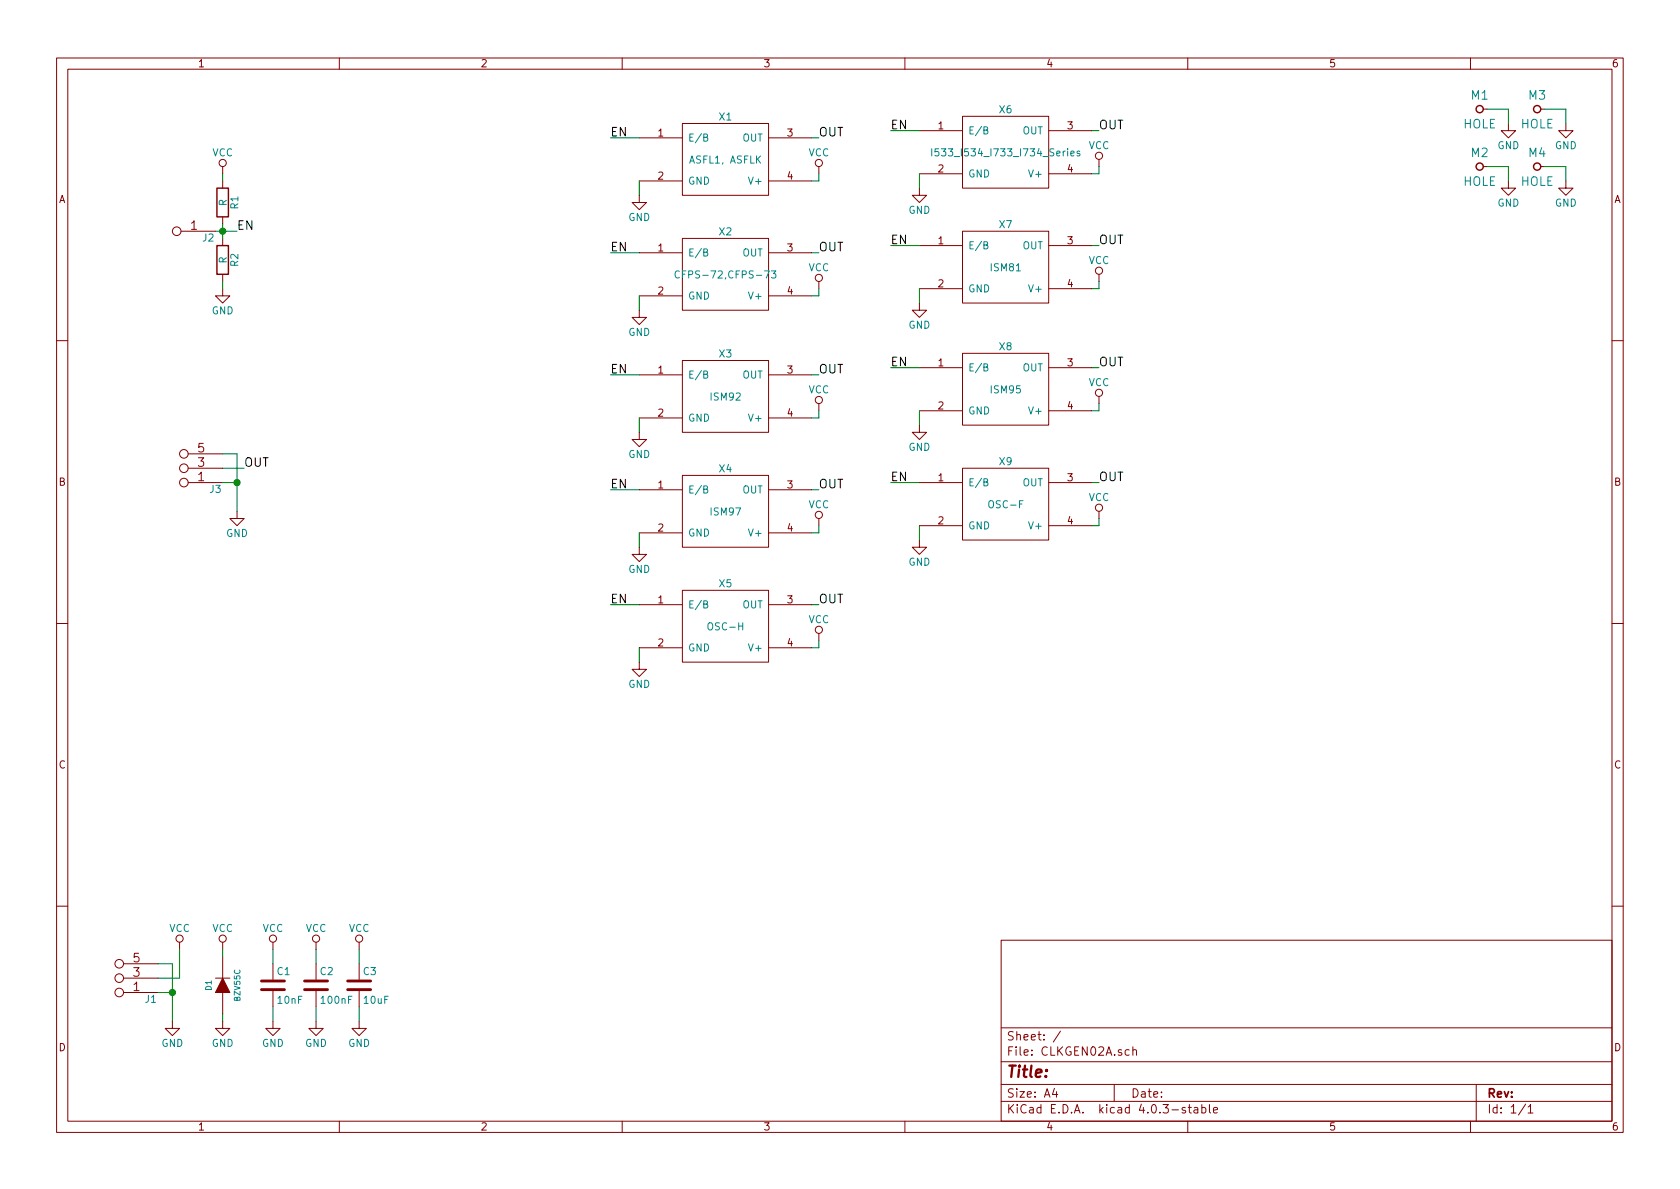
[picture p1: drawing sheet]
EESchema Schematic File Version 2
LIBS:MLAB_BATERY
LIBS:MLAB_CONNECTORS
LIBS:MLAB_D
LIBS:MLAB_DISPLAY
LIBS:MLAB_IO
LIBS:MLAB_Jumpers
LIBS:MLAB_SW
LIBS:MLAB_T
LIBS:MLAB_U
LIBS:74xgxx
LIBS:74xx
LIBS:ac-dc
LIBS:actel
LIBS:adc-dac
LIBS:Altera
LIBS:analog_devices
LIBS:analog_switches
LIBS:atmel
LIBS:audio
LIBS:brooktre
LIBS:cmos4000
LIBS:cmos_ieee
LIBS:conn
LIBS:contrib
LIBS:cypress
LIBS:dc-dc
LIBS:device
LIBS:digital-audio
LIBS:diode
LIBS:display
LIBS:dsp
LIBS:elec-unifil
LIBS:ESD_Protection
LIBS:ftdi
LIBS:gennum
LIBS:graphic
LIBS:hc11
LIBS:intel
LIBS:interface
LIBS:ir
LIBS:Lattice
LIBS:linear
LIBS:logo
LIBS:maxim
LIBS:memory
LIBS:microchip_dspic33dsc
LIBS:microchip
LIBS:microchip_pic10mcu
LIBS:microchip_pic12mcu
LIBS:microchip_pic16mcu
LIBS:microchip_pic18mcu
LIBS:microchip_pic32mcu
LIBS:microcontrollers
LIBS:mlab_header
LIBS:mlab_mechanical
LIBS:motor_drivers
LIBS:motorola
LIBS:msp430
LIBS:nordicsemi
LIBS:nxp_armmcu
LIBS:onsemi
LIBS:opto
LIBS:Oscillators
LIBS:philips
LIBS:powerint
LIBS:power
LIBS:Power_Management
LIBS:pspice
LIBS:references
LIBS:regul
LIBS:relays
LIBS:rfcom
LIBS:sensors
LIBS:silabs
LIBS:siliconi
LIBS:stm32
LIBS:stm8
LIBS:supertex
LIBS:switches
LIBS:texas
LIBS:transf
LIBS:transistors
LIBS:ttl_ieee
LIBS:valves
LIBS:video
LIBS:Xicor
LIBS:xilinx
LIBS:Zilog
LIBS:CLKGEN02A-cache
EELAYER 25 0
EELAYER END
$Descr A4 11693 8268
encoding utf-8
Sheet 1 1
Title ""
Date ""
Rev ""
Comp ""
Comment1 ""
Comment2 ""
Comment3 ""
Comment4 ""
$EndDescr
$Comp
L IQXO/7X X1
U 1 1
P 5050 1100
F 0 "X1" H 5050 1400 50  0000 C CNN
F 1 "ASFL1, ASFLK" H 5050 1100 50  0000 C CNN
F 2 "Mlab_XTAL:ASFL1" H 5050 1100 50  0001 C CNN
F 3 "" H 5050 1100 50  0000 C CNN
	1    5050 1100
	1    0    0    -1  
$EndComp
$Comp
L IQXO/7X X2
U 1 1
P 5050 1900
F 0 "X2" H 5050 2200 50  0000 C CNN
F 1 "CFPS-72,CFPS-73" H 5050 1900 50  0000 C CNN
F 2 "Mlab_XTAL:CFPS-72,73" H 5050 1900 50  0001 C CNN
F 3 "" H 5050 1900 50  0000 C CNN
	1    5050 1900
	1    0    0    -1  
$EndComp
$Comp
L IQXO/7X X6
U 1 1
P 7000 1050
F 0 "X6" H 7000 1350 50  0000 C CNN
F 1 "I533_I534_I733_I734_Series" H 7000 1050 50  0000 C CNN
F 2 "Mlab_XTAL:I533_1534_1733_1734" H 7000 1050 50  0001 C CNN
F 3 "" H 7000 1050 50  0000 C CNN
	1    7000 1050
	1    0    0    -1  
$EndComp
$Comp
L IQXO/7X X7
U 1 1
P 7000 1850
F 0 "X7" H 7000 2150 50  0000 C CNN
F 1 "ISM81" H 7000 1850 50  0000 C CNN
F 2 "Mlab_XTAL:ISM81" H 7000 1850 50  0001 C CNN
F 3 "" H 7000 1850 50  0000 C CNN
	1    7000 1850
	1    0    0    -1  
$EndComp
$Comp
L IQXO/7X X3
U 1 1
P 5050 2750
F 0 "X3" H 5050 3050 50  0000 C CNN
F 1 "ISM92" H 5050 2750 50  0000 C CNN
F 2 "Mlab_XTAL:ISM92" H 5050 2750 50  0001 C CNN
F 3 "" H 5050 2750 50  0000 C CNN
	1    5050 2750
	1    0    0    -1  
$EndComp
$Comp
L IQXO/7X X8
U 1 1
P 7000 2700
F 0 "X8" H 7000 3000 50  0000 C CNN
F 1 "ISM95" H 7000 2700 50  0000 C CNN
F 2 "Mlab_XTAL:ISM95" H 7000 2700 50  0001 C CNN
F 3 "" H 7000 2700 50  0000 C CNN
	1    7000 2700
	1    0    0    -1  
$EndComp
$Comp
L IQXO/7X X4
U 1 1
P 5050 3550
F 0 "X4" H 5050 3850 50  0000 C CNN
F 1 "ISM97" H 5050 3550 50  0000 C CNN
F 2 "Mlab_XTAL:ISM97" H 5050 3550 50  0001 C CNN
F 3 "" H 5050 3550 50  0000 C CNN
	1    5050 3550
	1    0    0    -1  
$EndComp
Wire Wire Line
	4450 950  4250 950 
Wire Wire Line
	5650 950  5700 950 
Wire Wire Line
	5650 1250 5700 1250
$Comp
L GND #PWR01
U 1 1
P 4450 1350
F 0 "#PWR01" H 4450 1100 50  0001 C CNN
F 1 "GND" H 4450 1200 50  0000 C CNN
F 2 "" H 4450 1350 50  0000 C CNN
F 3 "" H 4450 1350 50  0000 C CNN
	1    4450 1350
	1    0    0    -1  
$EndComp
$Comp
L VCC #PWR02
U 1 1
P 5700 1200
F 0 "#PWR02" H 5700 1050 50  0001 C CNN
F 1 "VCC" H 5700 1350 50  0000 C CNN
F 2 "" H 5700 1200 50  0000 C CNN
F 3 "" H 5700 1200 50  0000 C CNN
	1    5700 1200
	1    0    0    -1  
$EndComp
Wire Wire Line
	5700 1250 5700 1200
Wire Wire Line
	4450 1350 4450 1250
Text Label 5700 950  0    60   ~ 0
OUT
Text Label 4250 950  0    60   ~ 0
EN
$Comp
L VCC #PWR03
U 1 1
P 1550 1200
F 0 "#PWR03" H 1550 1050 50  0001 C CNN
F 1 "VCC" H 1550 1350 50  0000 C CNN
F 2 "" H 1550 1200 50  0000 C CNN
F 3 "" H 1550 1200 50  0000 C CNN
	1    1550 1200
	1    0    0    -1  
$EndComp
$Comp
L GND #PWR04
U 1 1
P 1550 2000
F 0 "#PWR04" H 1550 1750 50  0001 C CNN
F 1 "GND" H 1550 1850 50  0000 C CNN
F 2 "" H 1550 2000 50  0000 C CNN
F 3 "" H 1550 2000 50  0000 C CNN
	1    1550 2000
	1    0    0    -1  
$EndComp
$Comp
L R R1
U 1 1
P 1550 1400
F 0 "R1" V 1630 1400 50  0000 C CNN
F 1 "R" V 1550 1400 50  0000 C CNN
F 2 "Mlab_R:SMD-0805" V 1480 1400 50  0001 C CNN
F 3 "" H 1550 1400 50  0000 C CNN
	1    1550 1400
	1    0    0    -1  
$EndComp
$Comp
L R R2
U 1 1
P 1550 1800
F 0 "R2" V 1630 1800 50  0000 C CNN
F 1 "R" V 1550 1800 50  0000 C CNN
F 2 "Mlab_R:SMD-0805" V 1480 1800 50  0001 C CNN
F 3 "" H 1550 1800 50  0000 C CNN
	1    1550 1800
	1    0    0    -1  
$EndComp
Wire Wire Line
	1550 2000 1550 1950
Wire Wire Line
	1550 1650 1550 1550
Wire Wire Line
	1550 1250 1550 1200
Wire Wire Line
	1500 1600 1650 1600
Connection ~ 1550 1600
Text Label 1650 1600 0    60   ~ 0
EN
$Comp
L JUMP_2x1 J2
U 1 1
P 1100 1450
F 0 "J2" H 750 1650 50  0000 C CNN
F 1 "JUMP_2x1" V 1100 1600 40  0001 C CNN
F 2 "Mlab_Pin_Headers:Straight_1x02" H 1100 1450 60  0001 C CNN
F 3 "" H 1100 1450 60  0000 C CNN
	1    1100 1450
	-1   0    0    1   
$EndComp
$Comp
L VCC #PWR05
U 1 1
P 1250 6600
F 0 "#PWR05" H 1250 6450 50  0001 C CNN
F 1 "VCC" H 1250 6750 50  0000 C CNN
F 2 "" H 1250 6600 50  0000 C CNN
F 3 "" H 1250 6600 50  0000 C CNN
	1    1250 6600
	1    0    0    -1  
$EndComp
$Comp
L GND #PWR06
U 1 1
P 1200 7100
F 0 "#PWR06" H 1200 6850 50  0001 C CNN
F 1 "GND" H 1200 6950 50  0000 C CNN
F 2 "" H 1200 7100 50  0000 C CNN
F 3 "" H 1200 7100 50  0000 C CNN
	1    1200 7100
	1    0    0    -1  
$EndComp
$Comp
L JUMP_3X2 J1
U 1 1
P 700 6750
F 0 "J1" H 350 6950 50  0000 C CNN
F 1 "JUMP_3X2" V 700 6800 40  0001 C CNN
F 2 "Mlab_Pin_Headers:Straight_2x03" H 700 6750 60  0001 C CNN
F 3 "" H 700 6750 60  0000 C CNN
	1    700  6750
	-1   0    0    1   
$EndComp
Wire Wire Line
	1100 6700 1200 6700
Wire Wire Line
	1200 6700 1200 7100
Wire Wire Line
	1100 6900 1200 6900
Connection ~ 1200 6900
Wire Wire Line
	1100 6800 1250 6800
Wire Wire Line
	1250 6800 1250 6600
$Comp
L DIODE D1
U 1 1
P 1550 6850
F 0 "D1" H 1550 6950 40  0000 C CNN
F 1 "BZV55C" H 1550 6750 40  0000 C CNN
F 2 "Mlab_D:Diode-MiniMELF_Standard" H 1550 6850 60  0001 C CNN
F 3 "" H 1550 6850 60  0000 C CNN
	1    1550 6850
	0    -1   -1   0   
$EndComp
$Comp
L VCC #PWR07
U 1 1
P 1550 6600
F 0 "#PWR07" H 1550 6450 50  0001 C CNN
F 1 "VCC" H 1550 6750 50  0000 C CNN
F 2 "" H 1550 6600 50  0000 C CNN
F 3 "" H 1550 6600 50  0000 C CNN
	1    1550 6600
	1    0    0    -1  
$EndComp
$Comp
L GND #PWR08
U 1 1
P 1550 7100
F 0 "#PWR08" H 1550 6850 50  0001 C CNN
F 1 "GND" H 1550 6950 50  0000 C CNN
F 2 "" H 1550 7100 50  0000 C CNN
F 3 "" H 1550 7100 50  0000 C CNN
	1    1550 7100
	1    0    0    -1  
$EndComp
Wire Wire Line
	1550 7100 1550 7050
Wire Wire Line
	1550 6650 1550 6600
$Comp
L C C1
U 1 1
P 1900 6850
F 0 "C1" H 1925 6950 50  0000 L CNN
F 1 "10nF" H 1925 6750 50  0000 L CNN
F 2 "Mlab_R:SMD-0805" H 1938 6700 50  0001 C CNN
F 3 "" H 1900 6850 50  0000 C CNN
	1    1900 6850
	1    0    0    -1  
$EndComp
$Comp
L C C2
U 1 1
P 2200 6850
F 0 "C2" H 2225 6950 50  0000 L CNN
F 1 "100nF" H 2225 6750 50  0000 L CNN
F 2 "Mlab_R:SMD-0805" H 2238 6700 50  0001 C CNN
F 3 "" H 2200 6850 50  0000 C CNN
	1    2200 6850
	1    0    0    -1  
$EndComp
$Comp
L C C3
U 1 1
P 2500 6850
F 0 "C3" H 2525 6950 50  0000 L CNN
F 1 "10uF" H 2525 6750 50  0000 L CNN
F 2 "Mlab_R:SMD-0805" H 2538 6700 50  0001 C CNN
F 3 "" H 2500 6850 50  0000 C CNN
	1    2500 6850
	1    0    0    -1  
$EndComp
$Comp
L VCC #PWR09
U 1 1
P 1900 6600
F 0 "#PWR09" H 1900 6450 50  0001 C CNN
F 1 "VCC" H 1900 6750 50  0000 C CNN
F 2 "" H 1900 6600 50  0000 C CNN
F 3 "" H 1900 6600 50  0000 C CNN
	1    1900 6600
	1    0    0    -1  
$EndComp
$Comp
L VCC #PWR010
U 1 1
P 2200 6600
F 0 "#PWR010" H 2200 6450 50  0001 C CNN
F 1 "VCC" H 2200 6750 50  0000 C CNN
F 2 "" H 2200 6600 50  0000 C CNN
F 3 "" H 2200 6600 50  0000 C CNN
	1    2200 6600
	1    0    0    -1  
$EndComp
$Comp
L VCC #PWR011
U 1 1
P 2500 6600
F 0 "#PWR011" H 2500 6450 50  0001 C CNN
F 1 "VCC" H 2500 6750 50  0000 C CNN
F 2 "" H 2500 6600 50  0000 C CNN
F 3 "" H 2500 6600 50  0000 C CNN
	1    2500 6600
	1    0    0    -1  
$EndComp
$Comp
L GND #PWR012
U 1 1
P 1900 7100
F 0 "#PWR012" H 1900 6850 50  0001 C CNN
F 1 "GND" H 1900 6950 50  0000 C CNN
F 2 "" H 1900 7100 50  0000 C CNN
F 3 "" H 1900 7100 50  0000 C CNN
	1    1900 7100
	1    0    0    -1  
$EndComp
$Comp
L GND #PWR013
U 1 1
P 2200 7100
F 0 "#PWR013" H 2200 6850 50  0001 C CNN
F 1 "GND" H 2200 6950 50  0000 C CNN
F 2 "" H 2200 7100 50  0000 C CNN
F 3 "" H 2200 7100 50  0000 C CNN
	1    2200 7100
	1    0    0    -1  
$EndComp
$Comp
L GND #PWR014
U 1 1
P 2500 7100
F 0 "#PWR014" H 2500 6850 50  0001 C CNN
F 1 "GND" H 2500 6950 50  0000 C CNN
F 2 "" H 2500 7100 50  0000 C CNN
F 3 "" H 2500 7100 50  0000 C CNN
	1    2500 7100
	1    0    0    -1  
$EndComp
Wire Wire Line
	1900 7100 1900 7000
Wire Wire Line
	1900 6600 1900 6700
Wire Wire Line
	2200 6700 2200 6600
Wire Wire Line
	2200 7100 2200 7000
Wire Wire Line
	2500 7100 2500 7000
Wire Wire Line
	2500 6700 2500 6600
$Comp
L GND #PWR015
U 1 1
P 1650 3550
F 0 "#PWR015" H 1650 3300 50  0001 C CNN
F 1 "GND" H 1650 3400 50  0000 C CNN
F 2 "" H 1650 3550 50  0000 C CNN
F 3 "" H 1650 3550 50  0000 C CNN
	1    1650 3550
	1    0    0    -1  
$EndComp
$Comp
L JUMP_3X2 J3
U 1 1
P 1150 3200
F 0 "J3" H 800 3400 50  0000 C CNN
F 1 "JUMP_3X2" V 1150 3250 40  0001 C CNN
F 2 "Mlab_Pin_Headers:Straight_2x03" H 1150 3200 60  0001 C CNN
F 3 "" H 1150 3200 60  0000 C CNN
	1    1150 3200
	-1   0    0    1   
$EndComp
Wire Wire Line
	1550 3150 1650 3150
Wire Wire Line
	1650 3150 1650 3550
Wire Wire Line
	1550 3350 1650 3350
Connection ~ 1650 3350
Wire Wire Line
	1550 3250 1700 3250
Text Label 1700 3250 0    60   ~ 0
OUT
Wire Wire Line
	4450 1750 4250 1750
Wire Wire Line
	5650 1750 5700 1750
Wire Wire Line
	5650 2050 5700 2050
$Comp
L GND #PWR016
U 1 1
P 4450 2150
F 0 "#PWR016" H 4450 1900 50  0001 C CNN
F 1 "GND" H 4450 2000 50  0000 C CNN
F 2 "" H 4450 2150 50  0000 C CNN
F 3 "" H 4450 2150 50  0000 C CNN
	1    4450 2150
	1    0    0    -1  
$EndComp
$Comp
L VCC #PWR017
U 1 1
P 5700 2000
F 0 "#PWR017" H 5700 1850 50  0001 C CNN
F 1 "VCC" H 5700 2150 50  0000 C CNN
F 2 "" H 5700 2000 50  0000 C CNN
F 3 "" H 5700 2000 50  0000 C CNN
	1    5700 2000
	1    0    0    -1  
$EndComp
Wire Wire Line
	5700 2050 5700 2000
Wire Wire Line
	4450 2150 4450 2050
Text Label 5700 1750 0    60   ~ 0
OUT
Text Label 4250 1750 0    60   ~ 0
EN
Wire Wire Line
	6400 900  6200 900 
Wire Wire Line
	7600 900  7650 900 
Wire Wire Line
	7600 1200 7650 1200
$Comp
L GND #PWR018
U 1 1
P 6400 1300
F 0 "#PWR018" H 6400 1050 50  0001 C CNN
F 1 "GND" H 6400 1150 50  0000 C CNN
F 2 "" H 6400 1300 50  0000 C CNN
F 3 "" H 6400 1300 50  0000 C CNN
	1    6400 1300
	1    0    0    -1  
$EndComp
$Comp
L VCC #PWR019
U 1 1
P 7650 1150
F 0 "#PWR019" H 7650 1000 50  0001 C CNN
F 1 "VCC" H 7650 1300 50  0000 C CNN
F 2 "" H 7650 1150 50  0000 C CNN
F 3 "" H 7650 1150 50  0000 C CNN
	1    7650 1150
	1    0    0    -1  
$EndComp
Wire Wire Line
	7650 1200 7650 1150
Wire Wire Line
	6400 1300 6400 1200
Text Label 7650 900  0    60   ~ 0
OUT
Text Label 6200 900  0    60   ~ 0
EN
Wire Wire Line
	6400 1700 6200 1700
Wire Wire Line
	7600 1700 7650 1700
Wire Wire Line
	7600 2000 7650 2000
$Comp
L GND #PWR020
U 1 1
P 6400 2100
F 0 "#PWR020" H 6400 1850 50  0001 C CNN
F 1 "GND" H 6400 1950 50  0000 C CNN
F 2 "" H 6400 2100 50  0000 C CNN
F 3 "" H 6400 2100 50  0000 C CNN
	1    6400 2100
	1    0    0    -1  
$EndComp
$Comp
L VCC #PWR021
U 1 1
P 7650 1950
F 0 "#PWR021" H 7650 1800 50  0001 C CNN
F 1 "VCC" H 7650 2100 50  0000 C CNN
F 2 "" H 7650 1950 50  0000 C CNN
F 3 "" H 7650 1950 50  0000 C CNN
	1    7650 1950
	1    0    0    -1  
$EndComp
Wire Wire Line
	7650 2000 7650 1950
Wire Wire Line
	6400 2100 6400 2000
Text Label 7650 1700 0    60   ~ 0
OUT
Text Label 6200 1700 0    60   ~ 0
EN
Wire Wire Line
	4450 2600 4250 2600
Wire Wire Line
	5650 2600 5700 2600
Wire Wire Line
	5650 2900 5700 2900
$Comp
L GND #PWR022
U 1 1
P 4450 3000
F 0 "#PWR022" H 4450 2750 50  0001 C CNN
F 1 "GND" H 4450 2850 50  0000 C CNN
F 2 "" H 4450 3000 50  0000 C CNN
F 3 "" H 4450 3000 50  0000 C CNN
	1    4450 3000
	1    0    0    -1  
$EndComp
$Comp
L VCC #PWR023
U 1 1
P 5700 2850
F 0 "#PWR023" H 5700 2700 50  0001 C CNN
F 1 "VCC" H 5700 3000 50  0000 C CNN
F 2 "" H 5700 2850 50  0000 C CNN
F 3 "" H 5700 2850 50  0000 C CNN
	1    5700 2850
	1    0    0    -1  
$EndComp
Wire Wire Line
	5700 2900 5700 2850
Wire Wire Line
	4450 3000 4450 2900
Text Label 5700 2600 0    60   ~ 0
OUT
Text Label 4250 2600 0    60   ~ 0
EN
Wire Wire Line
	4450 3400 4250 3400
Wire Wire Line
	5650 3400 5700 3400
Wire Wire Line
	5650 3700 5700 3700
$Comp
L GND #PWR024
U 1 1
P 4450 3800
F 0 "#PWR024" H 4450 3550 50  0001 C CNN
F 1 "GND" H 4450 3650 50  0000 C CNN
F 2 "" H 4450 3800 50  0000 C CNN
F 3 "" H 4450 3800 50  0000 C CNN
	1    4450 3800
	1    0    0    -1  
$EndComp
$Comp
L VCC #PWR025
U 1 1
P 5700 3650
F 0 "#PWR025" H 5700 3500 50  0001 C CNN
F 1 "VCC" H 5700 3800 50  0000 C CNN
F 2 "" H 5700 3650 50  0000 C CNN
F 3 "" H 5700 3650 50  0000 C CNN
	1    5700 3650
	1    0    0    -1  
$EndComp
Wire Wire Line
	5700 3700 5700 3650
Wire Wire Line
	4450 3800 4450 3700
Text Label 5700 3400 0    60   ~ 0
OUT
Text Label 4250 3400 0    60   ~ 0
EN
Wire Wire Line
	6400 2550 6200 2550
Wire Wire Line
	7600 2550 7650 2550
Wire Wire Line
	7600 2850 7650 2850
$Comp
L GND #PWR026
U 1 1
P 6400 2950
F 0 "#PWR026" H 6400 2700 50  0001 C CNN
F 1 "GND" H 6400 2800 50  0000 C CNN
F 2 "" H 6400 2950 50  0000 C CNN
F 3 "" H 6400 2950 50  0000 C CNN
	1    6400 2950
	1    0    0    -1  
$EndComp
$Comp
L VCC #PWR027
U 1 1
P 7650 2800
F 0 "#PWR027" H 7650 2650 50  0001 C CNN
F 1 "VCC" H 7650 2950 50  0000 C CNN
F 2 "" H 7650 2800 50  0000 C CNN
F 3 "" H 7650 2800 50  0000 C CNN
	1    7650 2800
	1    0    0    -1  
$EndComp
Wire Wire Line
	7650 2850 7650 2800
Wire Wire Line
	6400 2950 6400 2850
Text Label 7650 2550 0    60   ~ 0
OUT
Text Label 6200 2550 0    60   ~ 0
EN
Wire Wire Line
	6400 3350 6200 3350
Wire Wire Line
	7600 3350 7650 3350
Wire Wire Line
	7600 3650 7650 3650
$Comp
L GND #PWR028
U 1 1
P 6400 3750
F 0 "#PWR028" H 6400 3500 50  0001 C CNN
F 1 "GND" H 6400 3600 50  0000 C CNN
F 2 "" H 6400 3750 50  0000 C CNN
F 3 "" H 6400 3750 50  0000 C CNN
	1    6400 3750
	1    0    0    -1  
$EndComp
$Comp
L VCC #PWR029
U 1 1
P 7650 3600
F 0 "#PWR029" H 7650 3450 50  0001 C CNN
F 1 "VCC" H 7650 3750 50  0000 C CNN
F 2 "" H 7650 3600 50  0000 C CNN
F 3 "" H 7650 3600 50  0000 C CNN
	1    7650 3600
	1    0    0    -1  
$EndComp
Wire Wire Line
	7650 3650 7650 3600
Wire Wire Line
	6400 3750 6400 3650
Text Label 7650 3350 0    60   ~ 0
OUT
Text Label 6200 3350 0    60   ~ 0
EN
$Comp
L IQXO/7X X9
U 1 1
P 7000 3500
F 0 "X9" H 7000 3800 50  0000 C CNN
F 1 "OSC-F" H 7000 3500 50  0000 C CNN
F 2 "Mlab_XTAL:OSC-F" H 7000 3500 50  0001 C CNN
F 3 "" H 7000 3500 50  0000 C CNN
	1    7000 3500
	1    0    0    -1  
$EndComp
$Comp
L IQXO/7X X5
U 1 1
P 5050 4350
F 0 "X5" H 5050 4650 50  0000 C CNN
F 1 "OSC-H" H 5050 4350 50  0000 C CNN
F 2 "Mlab_XTAL:OSC-H" H 5050 4350 50  0001 C CNN
F 3 "" H 5050 4350 50  0000 C CNN
	1    5050 4350
	1    0    0    -1  
$EndComp
Wire Wire Line
	4450 4200 4250 4200
Wire Wire Line
	5650 4200 5700 4200
Wire Wire Line
	5650 4500 5700 4500
$Comp
L GND #PWR030
U 1 1
P 4450 4600
F 0 "#PWR030" H 4450 4350 50  0001 C CNN
F 1 "GND" H 4450 4450 50  0000 C CNN
F 2 "" H 4450 4600 50  0000 C CNN
F 3 "" H 4450 4600 50  0000 C CNN
	1    4450 4600
	1    0    0    -1  
$EndComp
$Comp
L VCC #PWR031
U 1 1
P 5700 4450
F 0 "#PWR031" H 5700 4300 50  0001 C CNN
F 1 "VCC" H 5700 4600 50  0000 C CNN
F 2 "" H 5700 4450 50  0000 C CNN
F 3 "" H 5700 4450 50  0000 C CNN
	1    5700 4450
	1    0    0    -1  
$EndComp
Wire Wire Line
	5700 4500 5700 4450
Wire Wire Line
	4450 4600 4450 4500
Text Label 5700 4200 0    60   ~ 0
OUT
Text Label 4250 4200 0    60   ~ 0
EN
$Comp
L HOLE M1
U 1 1
P 10300 750
F 0 "M1" H 10300 850 60  0000 C CNN
F 1 "HOLE" H 10300 650 60  0000 C CNN
F 2 "Mlab_Mechanical:MountingHole_3mm" H 10300 750 60  0001 C CNN
F 3 "" H 10300 750 60  0000 C CNN
	1    10300 750 
	1    0    0    -1  
$EndComp
$Comp
L GND #PWR032
U 1 1
P 10500 850
F 0 "#PWR032" H 10500 600 50  0001 C CNN
F 1 "GND" H 10500 700 50  0000 C CNN
F 2 "" H 10500 850 50  0000 C CNN
F 3 "" H 10500 850 50  0000 C CNN
	1    10500 850 
	1    0    0    -1  
$EndComp
Wire Wire Line
	10350 750  10500 750 
Wire Wire Line
	10500 750  10500 850 
$Comp
L HOLE M3
U 1 1
P 10700 750
F 0 "M3" H 10700 850 60  0000 C CNN
F 1 "HOLE" H 10700 650 60  0000 C CNN
F 2 "Mlab_Mechanical:MountingHole_3mm" H 10700 750 60  0001 C CNN
F 3 "" H 10700 750 60  0000 C CNN
	1    10700 750 
	1    0    0    -1  
$EndComp
$Comp
L GND #PWR033
U 1 1
P 10900 850
F 0 "#PWR033" H 10900 600 50  0001 C CNN
F 1 "GND" H 10900 700 50  0000 C CNN
F 2 "" H 10900 850 50  0000 C CNN
F 3 "" H 10900 850 50  0000 C CNN
	1    10900 850 
	1    0    0    -1  
$EndComp
Wire Wire Line
	10750 750  10900 750 
Wire Wire Line
	10900 750  10900 850 
$Comp
L HOLE M2
U 1 1
P 10300 1150
F 0 "M2" H 10300 1250 60  0000 C CNN
F 1 "HOLE" H 10300 1050 60  0000 C CNN
F 2 "Mlab_Mechanical:MountingHole_3mm" H 10300 1150 60  0001 C CNN
F 3 "" H 10300 1150 60  0000 C CNN
	1    10300 1150
	1    0    0    -1  
$EndComp
$Comp
L GND #PWR034
U 1 1
P 10500 1250
F 0 "#PWR034" H 10500 1000 50  0001 C CNN
F 1 "GND" H 10500 1100 50  0000 C CNN
F 2 "" H 10500 1250 50  0000 C CNN
F 3 "" H 10500 1250 50  0000 C CNN
	1    10500 1250
	1    0    0    -1  
$EndComp
Wire Wire Line
	10350 1150 10500 1150
Wire Wire Line
	10500 1150 10500 1250
$Comp
L HOLE M4
U 1 1
P 10700 1150
F 0 "M4" H 10700 1250 60  0000 C CNN
F 1 "HOLE" H 10700 1050 60  0000 C CNN
F 2 "Mlab_Mechanical:MountingHole_3mm" H 10700 1150 60  0001 C CNN
F 3 "" H 10700 1150 60  0000 C CNN
	1    10700 1150
	1    0    0    -1  
$EndComp
$Comp
L GND #PWR035
U 1 1
P 10900 1250
F 0 "#PWR035" H 10900 1000 50  0001 C CNN
F 1 "GND" H 10900 1100 50  0000 C CNN
F 2 "" H 10900 1250 50  0000 C CNN
F 3 "" H 10900 1250 50  0000 C CNN
	1    10900 1250
	1    0    0    -1  
$EndComp
Wire Wire Line
	10750 1150 10900 1150
Wire Wire Line
	10900 1150 10900 1250
$EndSCHEMATC
